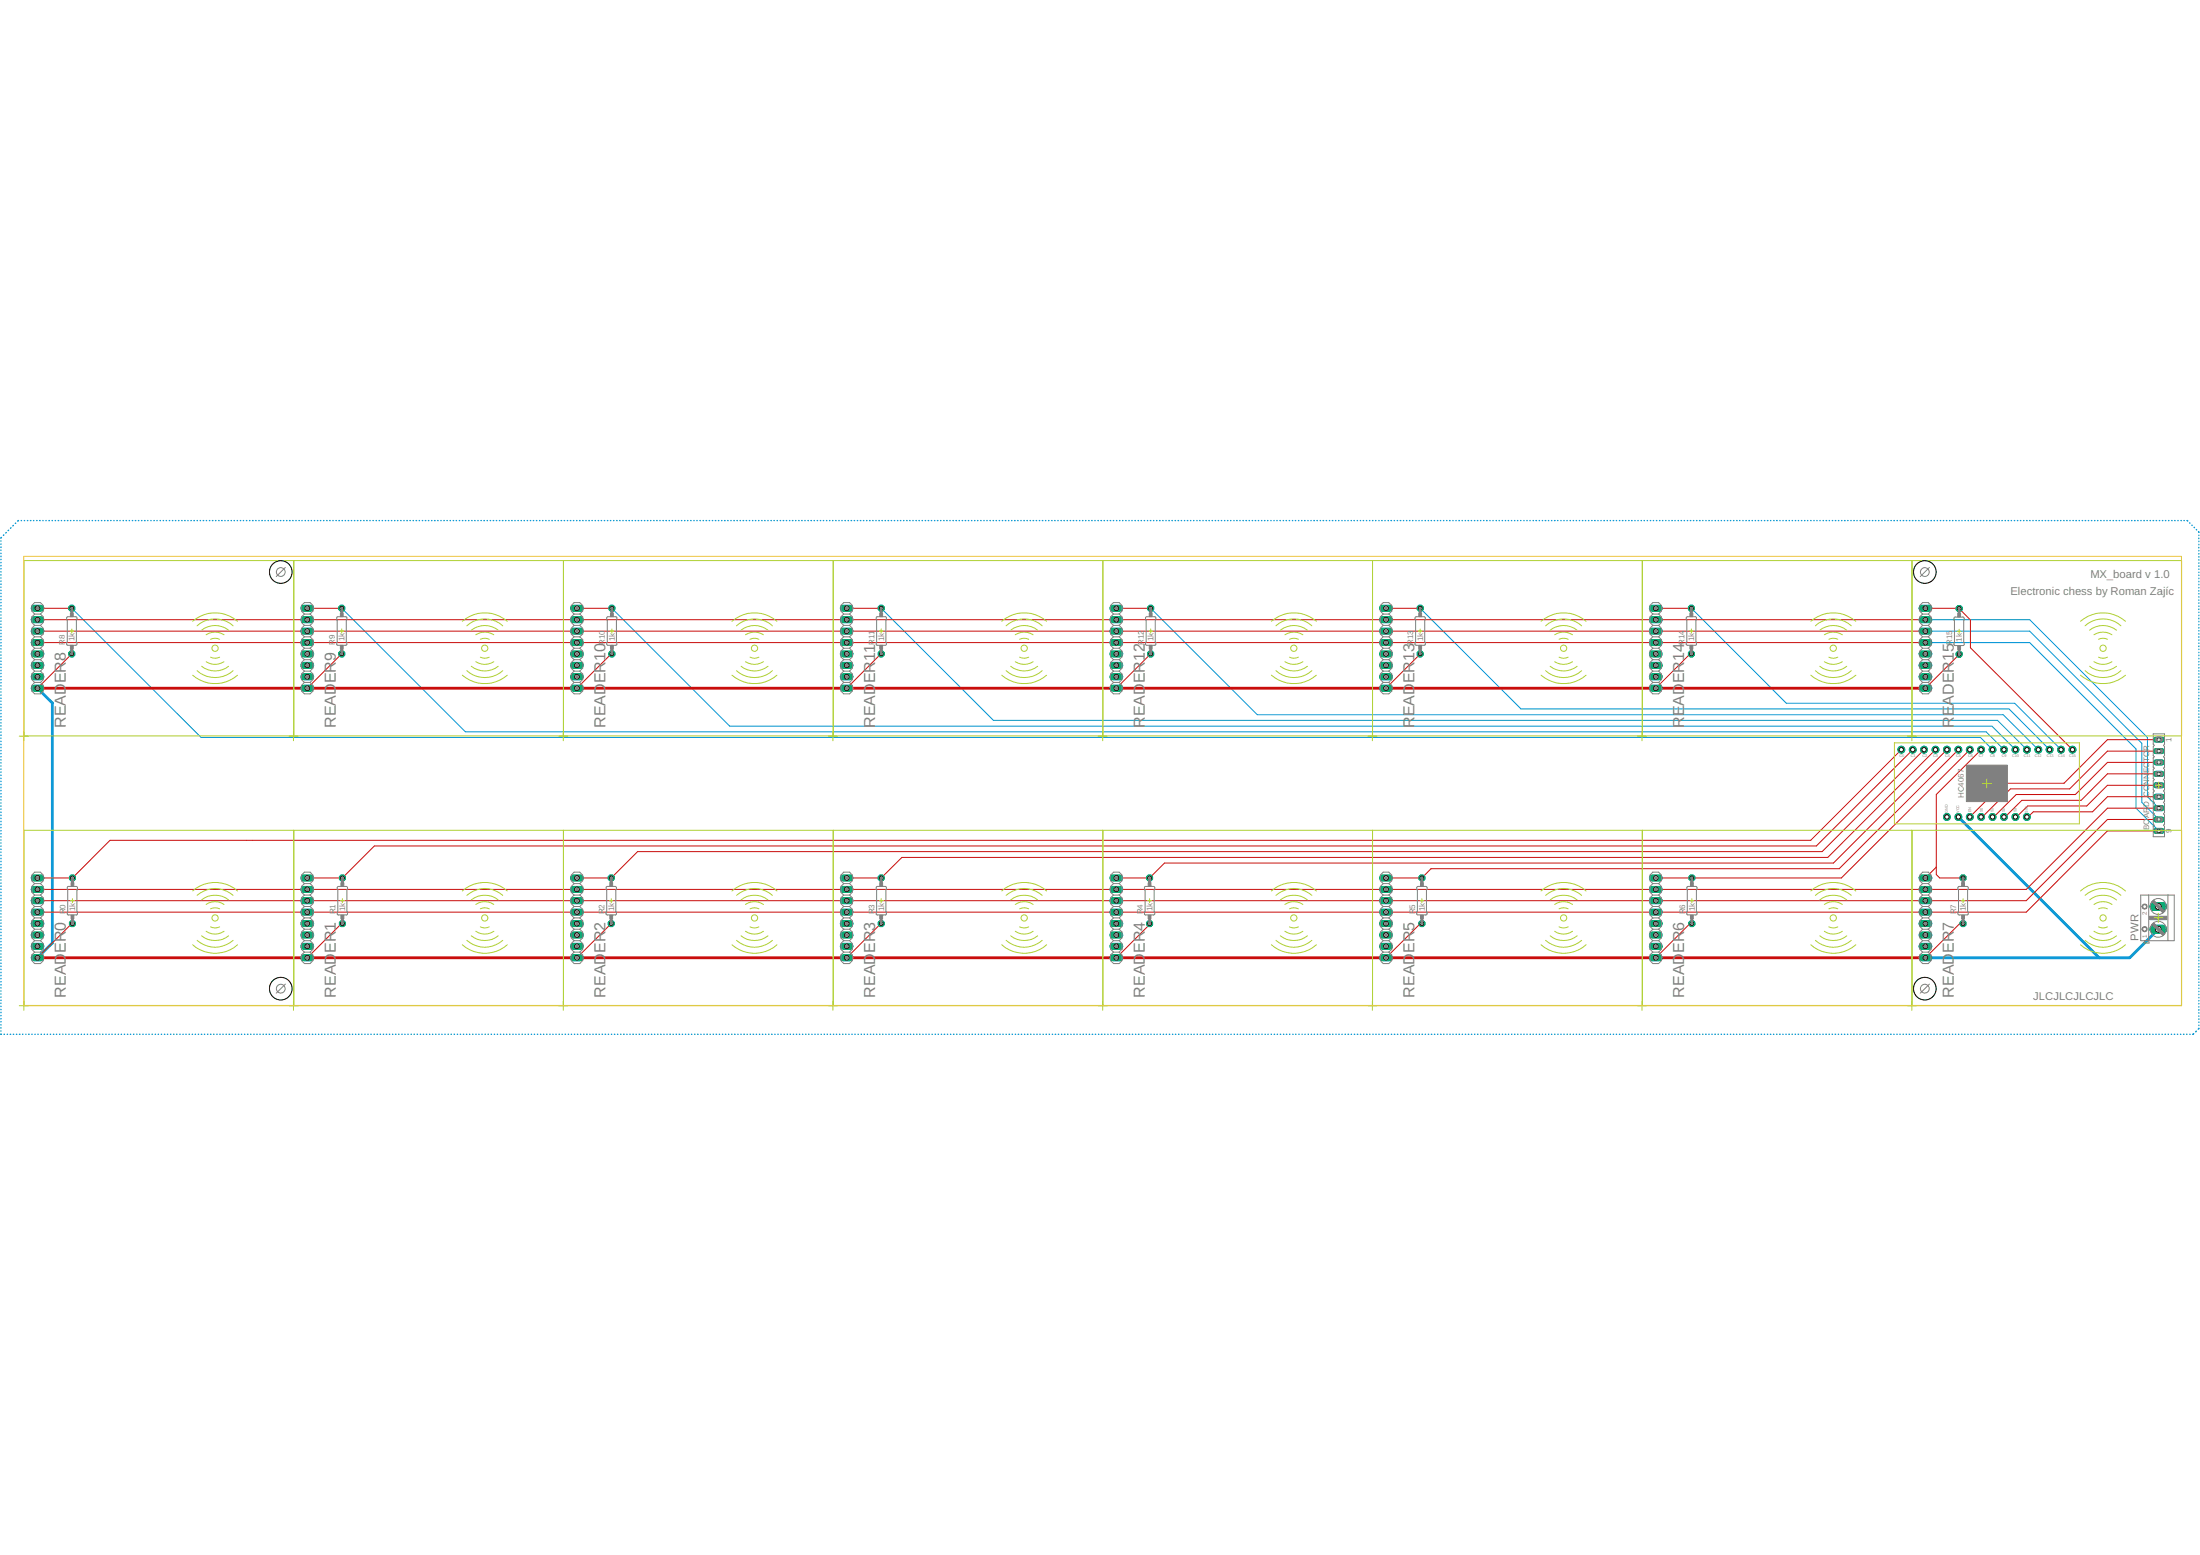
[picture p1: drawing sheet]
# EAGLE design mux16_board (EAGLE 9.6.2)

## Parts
BOARD_CONNECTOR  FE09-1  [FE09]
PWR  AK500/2  [AK500/2]
R0  1k  R-EU_0207/10  [0207/10]
R1  1k  R-EU_0207/10  [0207/10]
R2  1k  R-EU_0207/10  [0207/10]
R3  1k  R-EU_0207/10  [0207/10]
R4  1k  R-EU_0207/10  [0207/10]
R5  1k  R-EU_0207/10  [0207/10]
R6  1k  R-EU_0207/10  [0207/10]
R7  1k  R-EU_0207/10  [0207/10]
R8  1k  R-EU_0207/10  [0207/10]
R9  1k  R-EU_0207/10  [0207/10]
R10  1k  R-EU_0207/10  [0207/10]
R11  1k  R-EU_0207/10  [0207/10]
R12  1k  R-EU_0207/10  [0207/10]
R13  1k  R-EU_0207/10  [0207/10]
R14  1k  R-EU_0207/10  [0207/10]
R15  1k  R-EU_0207/10  [0207/10]
READER0  RFID-RC522  [RFID-RC522]
READER1  RFID-RC522  [RFID-RC522]
READER2  RFID-RC522  [RFID-RC522]
READER3  RFID-RC522  [RFID-RC522]
READER4  RFID-RC522  [RFID-RC522]
READER5  RFID-RC522  [RFID-RC522]
READER6  RFID-RC522  [RFID-RC522]
READER7  RFID-RC522  [RFID-RC522]
READER8  RFID-RC522  [RFID-RC522]
READER9  RFID-RC522  [RFID-RC522]
READER10  RFID-RC522  [RFID-RC522]
READER11  RFID-RC522  [RFID-RC522]
READER12  RFID-RC522  [RFID-RC522]
READER13  RFID-RC522  [RFID-RC522]
READER14  RFID-RC522  [RFID-RC522]
READER15  RFID-RC522  [RFID-RC522]
U$1  HC4067_BREAKOUT_BOARD  [ANALOG_MUX_BREAKOUT_HC4067]

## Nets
ADDR0: BOARD_CONNECTOR.2 U$1.S0
ADDR1: BOARD_CONNECTOR.3 U$1.S1
ADDR2: BOARD_CONNECTOR.4 U$1.S2
ADDR3: BOARD_CONNECTOR.5 U$1.S3
EN: BOARD_CONNECTOR.1 U$1.EN
GND: PWR.2 READER0.GND READER1.GND READER2.GND READER3.GND READER4.GND READER5.GND READER6.GND READER7.GND READER8.GND READER9.GND READER10.GND READER11.GND READER12.GND READER13.GND READER14.GND READER15.GND U$1.GND
MISO: BOARD_CONNECTOR.9 READER0.MISO READER1.MISO READER2.MISO READER3.MISO READER4.MISO READER5.MISO READER6.MISO READER7.MISO READER8.MISO READER9.MISO READER10.MISO READER11.MISO READER12.MISO READER13.MISO READER14.MISO READER15.MISO
MOSI: BOARD_CONNECTOR.8 READER0.MOSI READER1.MOSI READER2.MOSI READER3.MOSI READER4.MOSI READER5.MOSI READER6.MOSI READER7.MOSI READER8.MOSI READER9.MOSI READER10.MOSI READER11.MOSI READER12.MOSI READER13.MOSI READER14.MOSI READER15.MOSI
RST: READER15.RST
SCK: BOARD_CONNECTOR.7 READER0.SCK READER1.SCK READER2.SCK READER3.SCK READER4.SCK READER5.SCK READER6.SCK READER7.SCK READER8.SCK READER9.SCK READER10.SCK READER11.SCK READER12.SCK READER13.SCK READER14.SCK READER15.SCK
SDA: BOARD_CONNECTOR.6 U$1.SIG
SDA0: R0.2 READER0.SS U$1.C0
SDA1: R1.2 READER1.SS U$1.C1
SDA2: R2.2 READER2.SS U$1.C2
SDA3: R3.2 READER3.SS U$1.C3
SDA4: R4.2 READER4.SS U$1.C4
SDA5: R5.2 READER5.SS U$1.C5
SDA6: R6.2 READER6.SS U$1.C6
SDA7: R7.2 READER7.SS U$1.C7
SDA8: R8.2 READER8.SS U$1.C8
SDA9: R9.2 READER9.SS U$1.C9
SDA10: R10.2 READER10.SS U$1.C10
SDA11: R11.2 READER11.SS U$1.C11
SDA12: R12.2 READER12.SS U$1.C12
SDA13: R13.2 READER13.SS U$1.C13
SDA14: R14.2 READER14.SS U$1.C14
SDA15: R15.2 READER15.SS U$1.C15
VCC: PWR.1 R0.1 R1.1 R2.1 R3.1 R4.1 R5.1 R6.1 R7.1 R8.1 R9.1 R10.1 R11.1 R12.1 R13.1 R14.1 R15.1 READER0.3V3 READER1.3V3 READER2.3V3 READER3.3V3 READER4.3V3 READER5.3V3 READER6.3V3 READER7.3V3 READER8.3V3 READER9.3V3 READER10.3V3 READER11.3V3 READER12.3V3 READER13.3V3 READER14.3V3 READER15.3V3 U$1.VCC
Unconnected: READER0.IRQ READER0.RST READER1.IRQ READER1.RST READER2.IRQ READER2.RST READER3.IRQ READER3.RST READER4.IRQ READER4.RST READER5.IRQ READER5.RST READER6.IRQ READER6.RST READER7.IRQ READER7.RST READER8.IRQ READER8.RST READER9.IRQ READER9.RST READER10.IRQ READER10.RST READER11.IRQ READER11.RST READER12.IRQ READER12.RST READER13.IRQ READER13.RST READER14.IRQ READER14.RST READER15.IRQ
